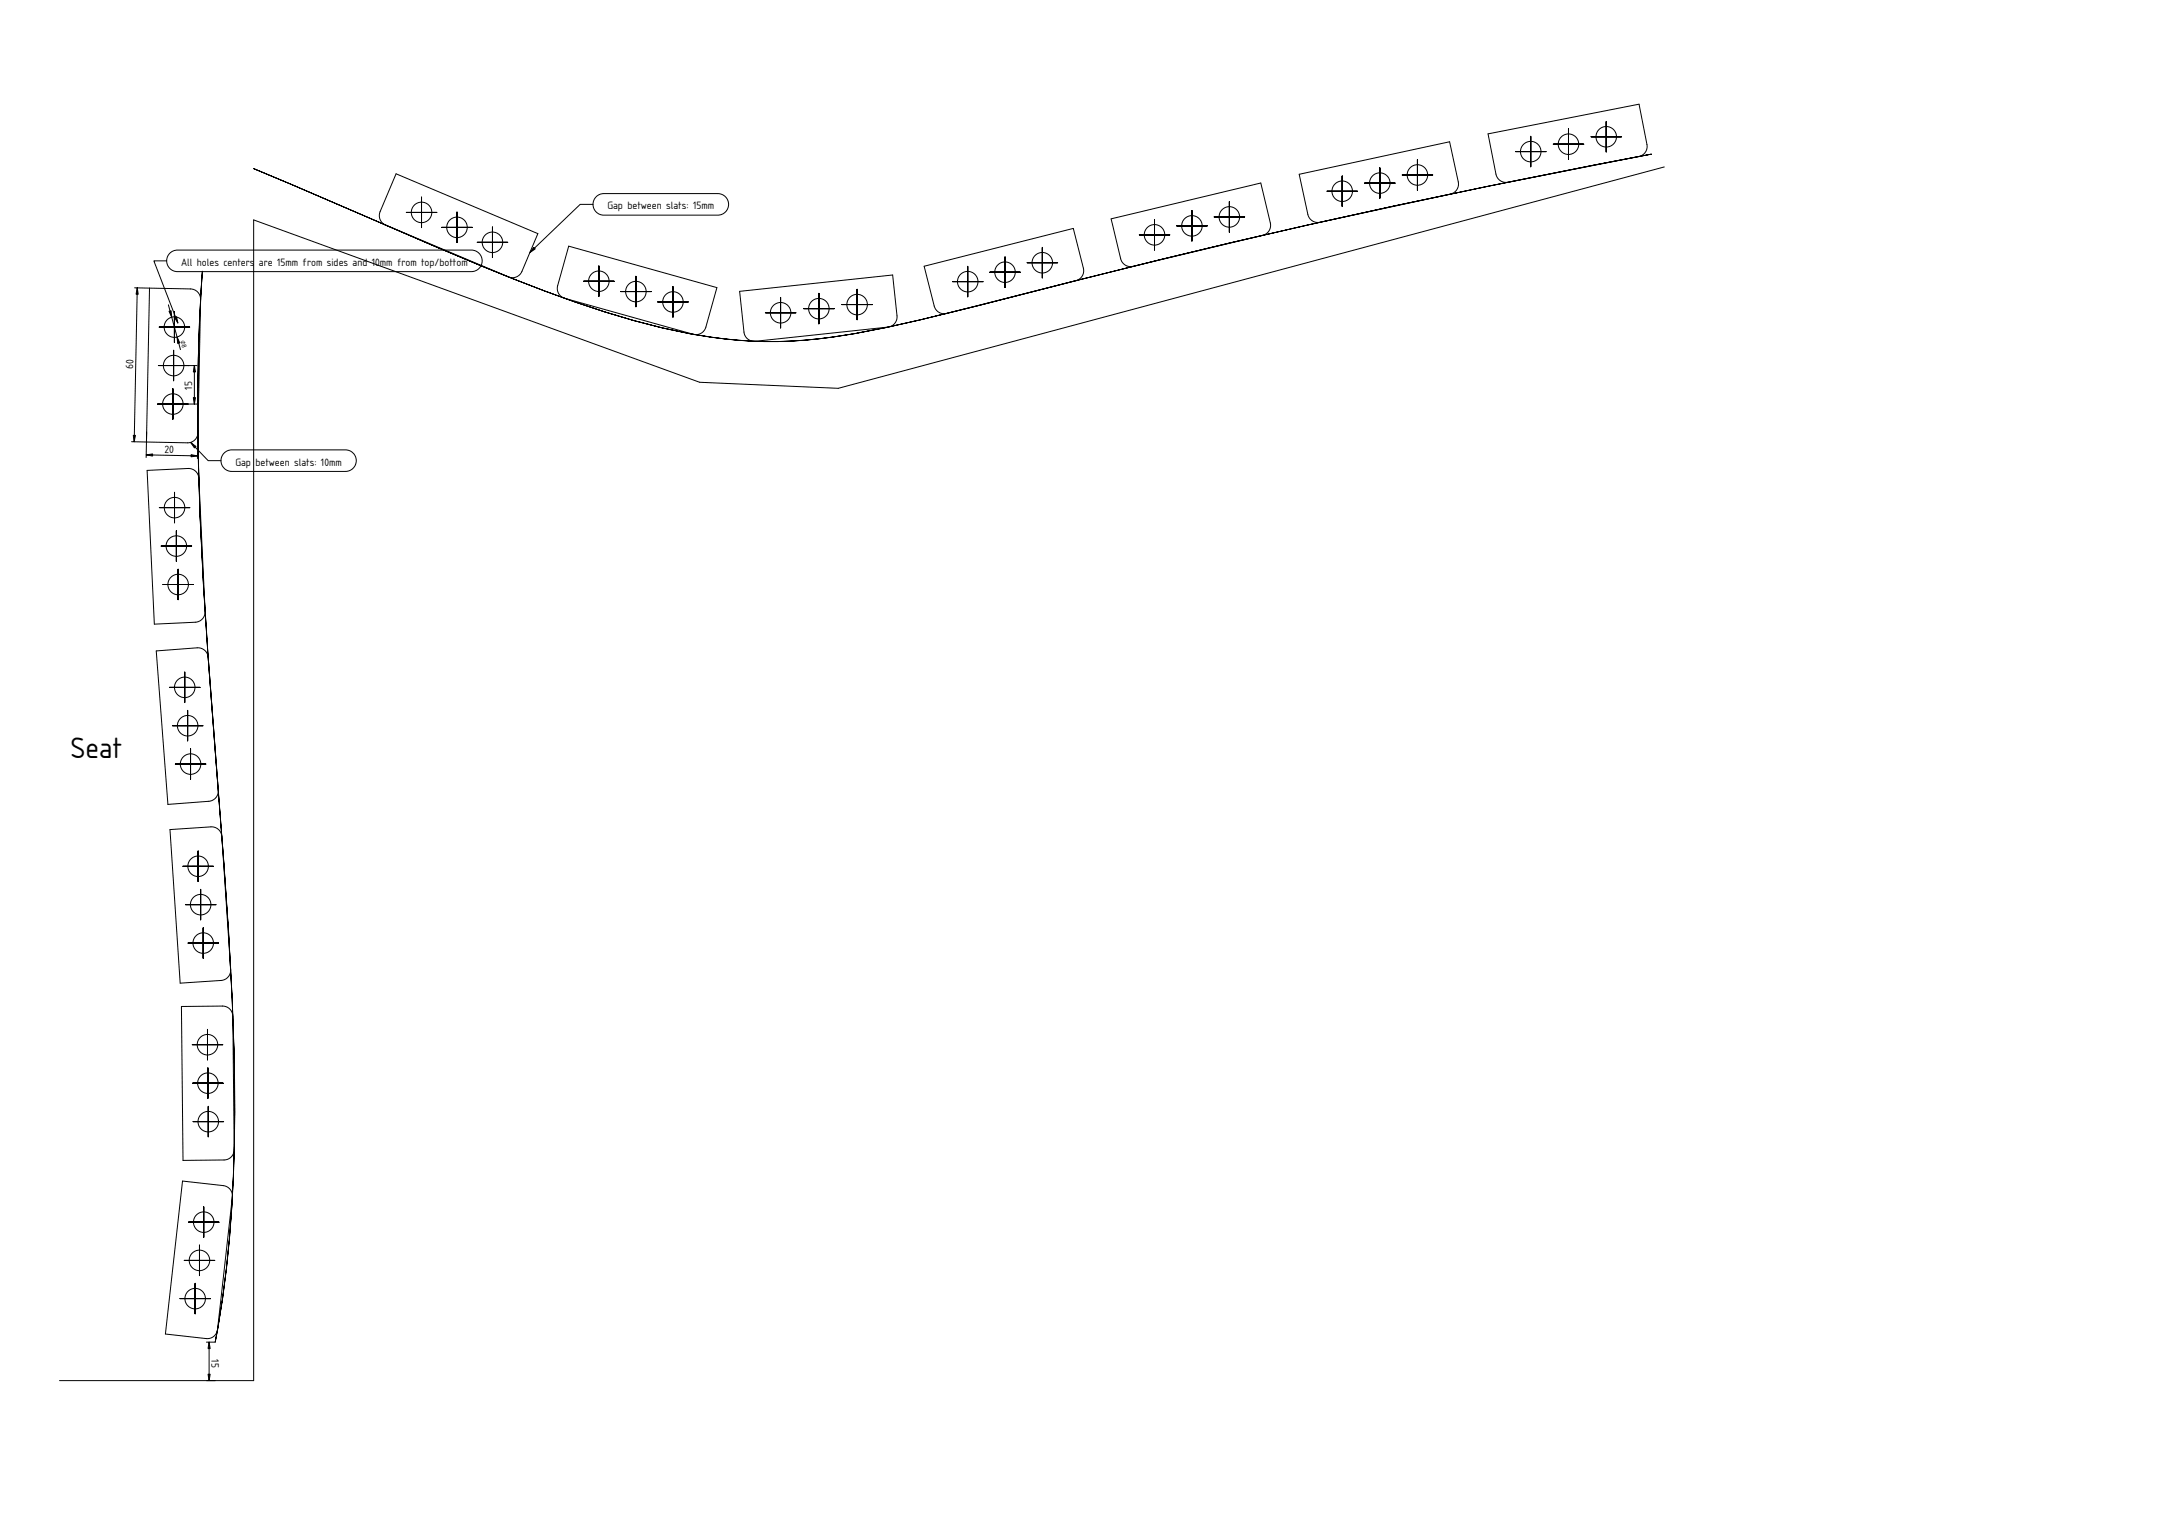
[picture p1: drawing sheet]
<svg xmlns="http://www.w3.org/2000/svg" width="841mm" height="594mm" viewBox="0 0 841 594" stroke-linecap="round" stroke-linejoin="round" font-family="sans-serif">
<g fill="none" stroke="#000" stroke-width=".39">
<path d="M580.2 52.2l58.9-11.6 3.1 15.7a4 4 0 0 1-3.2 4.7l-51 10a4 4 0 0 1-4.7-3.1zM590.8 59.1h12M596.8 53.1v12M605.6 56.2h12M611.6 50.2v12M620.3 53.3h12M626.3 47.3v12M154.4 67.8l55.3 23.3-6.2 14.7a4 4 0 0 1-5.2 2.1l-48-20.2a4 4 0 0 1-2.1-5.2zM164.4 76.8v12M231.2 79.7h-5l-19.6 18.7M232.7 76.5l1.3-.8 1.4-.2h44.5a4.2 4.2 0 0 1 4.2 4.2 4.2 4.2 0 0 1-4.2 4.2h-44.5a4.2 4.2 0 0 1-3.9-2.8 4.2 4.2 0 0 1 1.2-4.6zM479.3 78.6v12"/>
<path d="M506.6 67.9l58.6-12.6 3.4 15.6a4 4 0 0 1-3.1 4.8l-50.8 10.9a4 4 0 0 1-4.8-3zM517.3 74.5h12M523.3 68.5v12M532 71.4h12M538 65.4v12M546.7 68.2h12M552.7 62.2v12M643.9 60.1l-56.9 11.1-49.6 10.4-61.9 14.1-49.3 12a1939.3 1939.3 0 0 1-87 21.2 176.1 176.1 0 0 1-86.5-2.5 579.2 579.2 0 0 1-79.7-28.9l-74.1-31.8M648.9 65.1l-322.1 86.3-54-2.4-173.9-63.3v452.5h-75.7M66.5 98.5l1.2-.8 1.5-.2h114.6a4.2 4.2 0 0 1 4.2 4.2 4.2 4.2 0 0 1-4.2 4.2h-114.6a4.2 4.2 0 0 1-4-2.8 4.2 4.2 0 0 1 1.3-4.6zM158.4 82.8h12M172.2 88.6h12"/>
<path d="M178.2 82.6v12M186 94.5h12M192 88.5v12M221.7 96l57.8 16.1-4.3 15.4a4 4 0 0 1-4.9 2.8l-50.1-14a4 4 0 0 1-2.8-4.9zM406.4 96.4v12M433.2 85.3l58.4-14 3.7 15.6a4 4 0 0 1-2.9 4.8l-50.6 12.1a4 4 0 0 1-4.8-2.9zM444.1 91.5h12.1M450.2 85.5v12M458.7 88.1h12M464.7 82.1v12M473.3 84.6h12M52.5 112.2l21.8 .4a4 4 0 0 1 3.9 4.1l-1.2 62.1"/>
<path d="M53.5 112.2l-1.2 60M58.3 112.3l-1.3 66.1M65 101.7h-5l9.3 24.2M65.6 118.8l4.8 17.5M78.9 105.7a949.7 949.7 0 0 0 .7 127.3l2.5 36.3 4.2 54a1363.8 1363.8 0 0 1 5.1 120.7 471.5 471.5 0 0 1-7.5 79.2h-3.4M227.5 109.6h12M233.5 103.6v12M241.9 113.7h12M247.9 107.7v12M256.4 117.7h12M262.4 111.7v12M288.4 113.6l59.6-6.4 1.7 15.9a4 4 0 0 1-3.5 4.4l-51.7 5.5a4 4 0 0 1-4.4-3.5z"/>
<path d="M304.4 115.9v12M319.3 114.3v12M328.2 118.7h12M334.2 112.7v12M360.3 103.8l58.2-14.8 3.9 15.6a4 4 0 0 1-2.9 4.8l-50.4 12.8a4 4 0 0 1-4.8-2.9zM371.3 109.8h12M377.3 103.8v12M385.9 106.1h12M391.9 100.1v12M400.4 102.4h12M62 127.5h12M67.7 136.5v12"/>
<path d="M68 121.5v12M298.4 121.9h12M313.3 120.3h12M61.4 157.5h15.4M61.7 142.5h15.1M67.4 151.5v12M75.8 142.5v15M57 177.3l20 .4M74.4 172.5l6.8 7.1h5M77.2 168.7a4 4 0 0 1-4.1 3.9l-21.8-.4M87.7 176.4l1.2-.8 1.5-.2h44.3a4.2 4.2 0 0 1 4.2 4.2 4.2 4.2 0 0 1-4.2 4.2h-44.3a4.2 4.2 0 0 1-4-2.8 4.2 4.2 0 0 1 1.3-4.6zM57.4 183.4l15.9-.8a4 4 0 0 1 4.2 3.8l2.5 52a4 4 0 0 1-3.8 4.2l-16 .7z"/>
<path d="M62.1 197.9h12M68.1 191.9v12M62.8 212.9h12M68.8 206.9v12M63.5 227.9h12M69.5 221.9v12M60.9 253.7l16-1.2a4 4 0 0 1 4.3 3.7l3.9 51.9a4 4 0 0 1-3.7 4.3l-15.9 1.2zM66 267.9h12M72 261.9v12M73.2 276.9v12M67.2 282.9h12M68.3 297.9h12"/>
<path d="M74.3 291.9v12M336.1 289.4h.1M66.3 323.4l15.9-1.1a4 4 0 0 1 4.3 3.7l3.4 51.9a4 4 0 0 1-3.7 4.3l-15.9 1.1zM71.2 337.7h12M77.2 331.7v12M72.2 352.7h12M78.2 346.7v12M73.2 367.6h12M79.2 361.6v12M70.7 392.3l16-.1a4 4 0 0 1 4.1 3.9l.5 52a4 4 0 0 1-3.9 4.1l-16 .1zM74.9 407.2h12M80.9 401.2v12"/>
<path d="M81.1 416.2v12M75 422.2h12.1M75.2 437.2h12M81.2 431.2v12M71.2 460.4l15.9 1.8a4 4 0 0 1 3.5 4.4l-5.8 51.7a4 4 0 0 1-4.4 3.5l-15.9-1.8zM73.4 476.4h12M79.4 470.4v12M71.8 491.3h12M77.8 485.3v12M70.1 506.2h12M76.1 500.2v12M81.5 523.2v15"/>
<circle cx="596.8" cy="59.1" r="4"/>
<circle cx="611.6" cy="56.2" r="4"/>
<circle cx="626.3" cy="53.3" r="4"/>
<circle cx="523.3" cy="74.5" r="4"/>
<circle cx="538" cy="71.4" r="4"/>
<circle cx="552.7" cy="68.2" r="4"/>
<circle cx="164.4" cy="82.8" r="4"/>
<circle cx="178.2" cy="88.6" r="4"/>
<circle cx="192" cy="94.5" r="4"/>
<circle cx="450.1" cy="91.5" r="4"/>
<circle cx="464.7" cy="88.1" r="4"/>
<circle cx="479.3" cy="84.6" r="4"/>
<circle cx="233.5" cy="109.6" r="4"/>
<circle cx="247.9" cy="113.7" r="4"/>
<circle cx="262.4" cy="117.7" r="4"/>
<circle cx="334.2" cy="118.7" r="4"/>
<circle cx="377.3" cy="109.8" r="4"/>
<circle cx="391.9" cy="106.1" r="4"/>
<circle cx="406.4" cy="102.4" r="4"/>
<circle cx="68" cy="127.5" r="4"/>
<circle cx="304.4" cy="121.9" r="4"/>
<circle cx="319.3" cy="120.3" r="4"/>
<circle cx="67.4" cy="157.5" r="4"/>
<circle cx="67.7" cy="142.5" r="4"/>
<circle cx="68.1" cy="197.9" r="4"/>
<circle cx="68.8" cy="212.9" r="4"/>
<circle cx="69.5" cy="227.9" r="4"/>
<circle cx="72" cy="267.9" r="4"/>
<circle cx="73.2" cy="282.9" r="4"/>
<circle cx="74.3" cy="297.9" r="4"/>
<circle cx="77.2" cy="337.7" r="4"/>
<circle cx="78.2" cy="352.7" r="4"/>
<circle cx="79.2" cy="367.6" r="4"/>
<circle cx="80.9" cy="407.2" r="4"/>
<circle cx="81" cy="422.2" r="4"/>
<circle cx="81.2" cy="437.2" r="4"/>
<circle cx="79.4" cy="476.4" r="4"/>
<circle cx="77.8" cy="491.3" r="4"/>
<circle cx="76.1" cy="506.2" r="4"/>
</g>
<g fill="#000" stroke="#000" stroke-width=".39">
<path d="M208.1 96.4l.6 .6-2.1 1.4zM53.5 112.2l.4 2.5h-.8zM65.9 121.3l.8-.2 .3 2.5zM69 131.4l1.1 2.3-.8 .2zM68.1 123.8l.7-.3 .5 2.4zM75.8 142.5l.4 2.5h-.8zM75.4 155h.8l-.4 2.5zM52 169.7h.8l-.5 2.5zM57 177.3l2.5-.4v.9zM74.4 172.5l2 1.5-.6 .6zM74.5 177.2l2.5 .5-2.5 .4zM81.1 535.7h.8l-.4 2.5z"/>
<path d="M81.5 523.2l.4 2.5h-.8z"/>
</g>
<text font-size="10.8" x="27.5" y="295.4">Seat</text>
<g font-size="3.9">
<text x="236.8" y="81.6">Gap between slats: 15mm</text>
<text x="70.6" y="103.6">All holes centers</text>
<text x="100.9" y="103.6">are 15mm from sides and 10mm from top/bottom</text>
<text x="52" y="143.9" transform="rotate(-89 52 143.9)">60</text>
<text x="74.9" y="151.9" transform="rotate(-90 74.9 151.9)">15</text>
<text x="64.2" y="176.5" transform="rotate(1 64.2 176.5)">20</text>
<text x="91.8" y="181.5">Gap</text>
<text x="99.6" y="181.5">between slats: 10mm</text>
<text x="82.4" y="529.8" transform="rotate(90 82.4 529.8)">15</text>
</g>
<text font-size="2.5" x="70.3" y="132.9" transform="rotate(75 70.3 132.9)">⌀8</text>
</svg>
